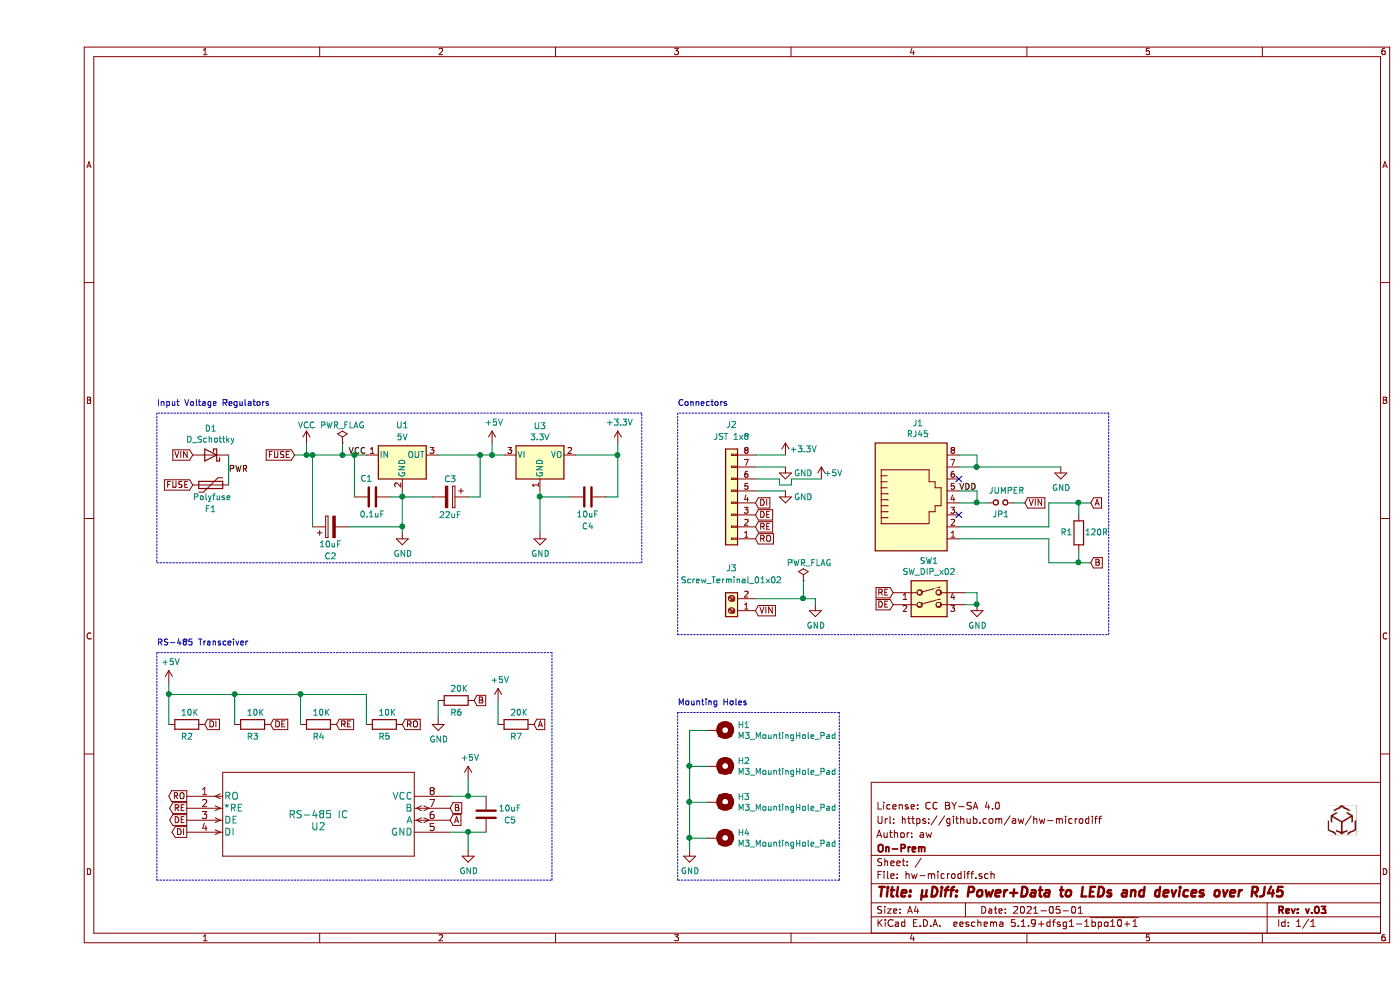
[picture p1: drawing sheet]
EESchema Schematic File Version 4
EELAYER 30 0
EELAYER END
$Descr A4 11693 8268
encoding utf-8
Sheet 1 1
Title "μDiff: Power+Data to LEDs and devices over RJ45"
Date "2021-05-01"
Rev "v.03"
Comp "On-Prem"
Comment1 "Author: aw"
Comment2 "Url: https://github.com/aw/hw-microdiff"
Comment3 "License: CC BY-SA 4.0"
Comment4 ""
$EndDescr
$Comp
L Device:C C4
U 1 1
P 4600 4150
F 0 "C4" V 4350 4150 50  0000 C CNN
F 1 "10uF" V 4450 4150 50  0000 C CNN
F 2 "Capacitor_SMD:C_0805_2012Metric_Pad1.18x1.45mm_HandSolder" H 4638 4000 50  0001 C CNN
F 3 "~" H 4600 4150 50  0001 C CNN
F 4 "" V 4600 4150 50  0001 C CNN "LCSC"
F 5 "" H 4600 4150 50  0001 C CNN "LCSC Part #"
F 6 "C15850" H 4600 4150 50  0001 C CNN "LCSC Part"
	1    4600 4150
	0    -1   -1   0   
$EndComp
$Comp
L power:+5V #PWR?
U 1 1
P 3800 3700
F 0 "#PWR?" H 3800 3550 50  0001 C CNN
F 1 "+5V" H 3815 3873 50  0000 C CNN
F 2 "" H 3800 3700 50  0001 C CNN
F 3 "" H 3800 3700 50  0001 C CNN
	1    3800 3700
	1    0    0    -1  
$EndComp
Wire Wire Line
	3050 4100 3050 4150
$Comp
L power:GND #PWR?
U 1 1
P 4200 4450
F 0 "#PWR?" H 4200 4200 50  0001 C CNN
F 1 "GND" H 4205 4277 50  0000 C CNN
F 2 "" H 4200 4450 50  0001 C CNN
F 3 "" H 4200 4450 50  0001 C CNN
	1    4200 4450
	1    0    0    -1  
$EndComp
Wire Wire Line
	4200 4100 4200 4150
$Comp
L power:+3.3V #PWR?
U 1 1
P 4850 3700
F 0 "#PWR?" H 4850 3550 50  0001 C CNN
F 1 "+3.3V" H 4865 3873 50  0000 C CNN
F 2 "" H 4850 3700 50  0001 C CNN
F 3 "" H 4850 3700 50  0001 C CNN
	1    4850 3700
	1    0    0    -1  
$EndComp
Connection ~ 3050 4150
Wire Wire Line
	3050 4450 3050 4400
$Comp
L power:GND #PWR?
U 1 1
P 3050 4450
F 0 "#PWR?" H 3050 4200 50  0001 C CNN
F 1 "GND" H 3055 4277 50  0000 C CNN
F 2 "" H 3050 4450 50  0001 C CNN
F 3 "" H 3050 4450 50  0001 C CNN
	1    3050 4450
	1    0    0    -1  
$EndComp
Wire Wire Line
	4450 4150 4200 4150
Connection ~ 4200 4150
Wire Wire Line
	4200 4450 4200 4150
Wire Wire Line
	4500 3800 4850 3800
Wire Wire Line
	4750 4150 4850 4150
Wire Wire Line
	4850 4150 4850 3800
Wire Wire Line
	3800 3800 3800 3700
Connection ~ 3800 3800
Wire Wire Line
	3800 3800 3900 3800
Wire Wire Line
	4850 3800 4850 3700
Connection ~ 4850 3800
Wire Notes Line
	1000 3450 1000 4700
Wire Notes Line
	5050 4700 5050 3450
Text Notes 1000 3400 0    50   ~ 0
Input Voltage Regulators
Wire Notes Line
	5050 3450 1000 3450
$Comp
L 2021-04-08_14-20-24:max3088cpa+ U2
U 1 1
P 1250 6650
F 0 "U2" H 2350 6400 60  0000 C CNN
F 1 "RS-485 IC" H 2350 6500 60  0000 C CNN
F 2 "Package_DIP:DIP-8_W7.62mm_Socket" H 2350 6890 60  0001 C CNN
F 3 "" H 1250 6650 60  0000 C CNN
F 4 "" H 1250 6650 50  0001 C CNN "Part"
F 5 "" H 1250 6650 50  0001 C CNN "LCSC"
F 6 "Yes" H 1250 6650 50  0001 C CNN "Extended"
F 7 "" H 1250 6650 50  0001 C CNN "LCSC Part #"
F 8 "C72124" H 1250 6650 50  0001 C CNN "LCSC Part"
	1    1250 6650
	1    0    0    -1  
$EndComp
$Comp
L Device:C C5
U 1 1
P 3750 6800
F 0 "C5" H 3950 6750 50  0000 C CNN
F 1 "10uF" H 3950 6850 50  0000 C CNN
F 2 "Capacitor_SMD:C_0805_2012Metric_Pad1.18x1.45mm_HandSolder" H 3788 6650 50  0001 C CNN
F 3 "~" H 3750 6800 50  0001 C CNN
F 4 "" H 3750 6800 50  0001 C CNN "LCSC"
F 5 "" H 3750 6800 50  0001 C CNN "LCSC Part #"
F 6 "C15850" H 3750 6800 50  0001 C CNN "LCSC Part"
	1    3750 6800
	1    0    0    -1  
$EndComp
$Comp
L Device:R R2
U 1 1
P 1250 6050
F 0 "R2" V 1350 6000 50  0000 L CNN
F 1 "10K" V 1150 6000 50  0000 L CNN
F 2 "Resistor_SMD:R_0805_2012Metric_Pad1.20x1.40mm_HandSolder" V 1180 6050 50  0001 C CNN
F 3 "~" H 1250 6050 50  0001 C CNN
F 4 "" V 1250 6050 50  0001 C CNN "LCSC"
F 5 "" H 1250 6050 50  0001 C CNN "LCSC Part #"
F 6 "C17414" H 1250 6050 50  0001 C CNN "LCSC Part"
	1    1250 6050
	0    1    1    0   
$EndComp
$Comp
L Device:R R5
U 1 1
P 2900 6050
F 0 "R5" V 3000 6000 50  0000 L CNN
F 1 "10K" V 2800 6000 50  0000 L CNN
F 2 "Resistor_SMD:R_0805_2012Metric_Pad1.20x1.40mm_HandSolder" V 2830 6050 50  0001 C CNN
F 3 "~" H 2900 6050 50  0001 C CNN
F 4 "" V 2900 6050 50  0001 C CNN "LCSC"
F 5 "" H 2900 6050 50  0001 C CNN "LCSC Part #"
F 6 "C17414" H 2900 6050 50  0001 C CNN "LCSC Part"
	1    2900 6050
	0    1    1    0   
$EndComp
$Comp
L Device:R R4
U 1 1
P 2350 6050
F 0 "R4" V 2450 6000 50  0000 L CNN
F 1 "10K" V 2250 6000 50  0000 L CNN
F 2 "Resistor_SMD:R_0805_2012Metric_Pad1.20x1.40mm_HandSolder" V 2280 6050 50  0001 C CNN
F 3 "~" H 2350 6050 50  0001 C CNN
F 4 "" V 2350 6050 50  0001 C CNN "LCSC"
F 5 "" H 2350 6050 50  0001 C CNN "LCSC Part #"
F 6 "C17414" H 2350 6050 50  0001 C CNN "LCSC Part"
	1    2350 6050
	0    1    1    0   
$EndComp
$Comp
L Device:R R3
U 1 1
P 1800 6050
F 0 "R3" V 1900 6000 50  0000 L CNN
F 1 "10K" V 1700 6000 50  0000 L CNN
F 2 "Resistor_SMD:R_0805_2012Metric_Pad1.20x1.40mm_HandSolder" V 1730 6050 50  0001 C CNN
F 3 "~" H 1800 6050 50  0001 C CNN
F 4 "" V 1800 6050 50  0001 C CNN "LCSC"
F 5 "" H 1800 6050 50  0001 C CNN "LCSC Part #"
F 6 "C17414" H 1800 6050 50  0001 C CNN "LCSC Part"
	1    1800 6050
	0    1    1    0   
$EndComp
$Comp
L power:+5V #PWR?
U 1 1
P 1100 5700
F 0 "#PWR?" H 1100 5550 50  0001 C CNN
F 1 "+5V" H 1115 5873 50  0000 C CNN
F 2 "" H 1100 5700 50  0001 C CNN
F 3 "" H 1100 5700 50  0001 C CNN
	1    1100 5700
	1    0    0    -1  
$EndComp
Wire Wire Line
	1650 5800 1650 6050
Text GLabel 1400 6050 2    50   Input ~ 0
DI
Text GLabel 1950 6050 2    50   Input ~ 0
DE
Text GLabel 2500 6050 2    50   Input ~ 0
RE
Text GLabel 3050 6050 2    50   Input ~ 0
RO
Wire Wire Line
	1650 5800 2200 5800
Wire Wire Line
	2200 5800 2200 6050
Wire Wire Line
	2200 5800 2750 5800
Wire Wire Line
	2750 5800 2750 6050
Connection ~ 2200 5800
Wire Wire Line
	1100 5700 1100 5800
Wire Wire Line
	1650 5800 1100 5800
Connection ~ 1650 5800
Connection ~ 1100 5800
Wire Wire Line
	1100 5800 1100 6050
Text GLabel 1250 6950 0    50   Output ~ 0
DI
Text GLabel 1250 6650 0    50   Output ~ 0
RO
Text GLabel 1250 6850 0    50   Output ~ 0
DE
Text GLabel 1250 6750 0    50   Output ~ 0
RE
$Comp
L power:+5V #PWR?
U 1 1
P 3600 6500
F 0 "#PWR?" H 3600 6350 50  0001 C CNN
F 1 "+5V" H 3615 6673 50  0000 C CNN
F 2 "" H 3600 6500 50  0001 C CNN
F 3 "" H 3600 6500 50  0001 C CNN
	1    3600 6500
	1    0    0    -1  
$EndComp
Wire Wire Line
	3450 6650 3600 6650
Wire Wire Line
	3450 6950 3600 6950
$Comp
L power:GND #PWR?
U 1 1
P 3600 7100
F 0 "#PWR?" H 3600 6850 50  0001 C CNN
F 1 "GND" H 3605 6927 50  0000 C CNN
F 2 "" H 3600 7100 50  0001 C CNN
F 3 "" H 3600 7100 50  0001 C CNN
	1    3600 7100
	1    0    0    -1  
$EndComp
Wire Notes Line
	1000 5450 1000 7350
Wire Notes Line
	1000 7350 4300 7350
Wire Notes Line
	4300 7350 4300 5450
Wire Notes Line
	4300 5450 1000 5450
Text Notes 1000 5400 0    50   ~ 0
RS-485 Transceiver
$Comp
L Connector_Generic:Conn_01x08 J2
U 1 1
P 5800 4200
F 0 "J2" H 5800 3550 50  0000 C CNN
F 1 "JST 1x8" H 5800 3650 50  0000 C CNN
F 2 "Connector_JST:JST_XH_B8B-XH-A_1x08_P2.50mm_Vertical" H 5800 4200 50  0001 C CNN
F 3 "~" H 5800 4200 50  0001 C CNN
F 4 "Yes" H 5800 4200 50  0001 C CNN "Extended"
F 5 "" H 5800 4200 50  0001 C CNN "LCSC"
F 6 "" H 5800 4200 50  0001 C CNN "LCSC Part #"
F 7 "C5663" H 5800 4200 50  0001 C CNN "LCSC Part"
	1    5800 4200
	-1   0    0    1   
$EndComp
$Comp
L Device:R R6
U 1 1
P 3500 5850
F 0 "R6" V 3600 5800 50  0000 L CNN
F 1 "20K" V 3400 5800 50  0000 L CNN
F 2 "Resistor_SMD:R_0805_2012Metric_Pad1.20x1.40mm_HandSolder" V 3430 5850 50  0001 C CNN
F 3 "~" H 3500 5850 50  0001 C CNN
F 4 "" V 3500 5850 50  0001 C CNN "LCSC"
F 5 "" H 3500 5850 50  0001 C CNN "LCSC Part #"
F 6 "C4328" H 3500 5850 50  0001 C CNN "LCSC Part"
	1    3500 5850
	0    1    1    0   
$EndComp
$Comp
L Device:R R7
U 1 1
P 4000 6050
F 0 "R7" V 4100 6000 50  0000 L CNN
F 1 "20K" V 3900 6000 50  0000 L CNN
F 2 "Resistor_SMD:R_0805_2012Metric_Pad1.20x1.40mm_HandSolder" V 3930 6050 50  0001 C CNN
F 3 "~" H 4000 6050 50  0001 C CNN
F 4 "" V 4000 6050 50  0001 C CNN "LCSC"
F 5 "" H 4000 6050 50  0001 C CNN "LCSC Part #"
F 6 "C4328" H 4000 6050 50  0001 C CNN "LCSC Part"
	1    4000 6050
	0    1    1    0   
$EndComp
$Comp
L Connector:Screw_Terminal_01x02 J3
U 1 1
P 5800 5100
F 0 "J3" H 5800 4750 50  0000 C CNN
F 1 "Screw_Terminal_01x02" H 5800 4850 50  0000 C CNN
F 2 "TerminalBlock_Phoenix:TerminalBlock_Phoenix_PT-1,5-2-5.0-H_1x02_P5.00mm_Horizontal" H 5800 5100 50  0001 C CNN
F 3 "~" H 5800 5100 50  0001 C CNN
F 4 "Yes" H 5800 5100 50  0001 C CNN "Extended"
F 5 "" H 5800 5100 50  0001 C CNN "LCSC"
F 6 "" H 5800 5100 50  0001 C CNN "LCSC Part #"
F 7 "C557685 " H 5800 5100 50  0001 C CNN "LCSC Part"
	1    5800 5100
	-1   0    0    1   
$EndComp
$Comp
L power:PWR_FLAG #FLG?
U 1 1
P 6400 4850
F 0 "#FLG?" H 6400 4925 50  0001 C CNN
F 1 "PWR_FLAG" H 6450 5000 50  0000 C CNN
F 2 "" H 6400 4850 50  0001 C CNN
F 3 "~" H 6400 4850 50  0001 C CNN
	1    6400 4850
	1    0    0    -1  
$EndComp
Text GLabel 6000 4500 2    50   Input ~ 0
RO
Text GLabel 6000 4400 2    50   Input ~ 0
RE
Text GLabel 6000 4200 2    50   Input ~ 0
DI
$Comp
L power:+3.3V #PWR?
U 1 1
P 6250 3800
F 0 "#PWR?" H 6250 3650 50  0001 C CNN
F 1 "+3.3V" H 6400 3850 50  0000 C CNN
F 2 "" H 6250 3800 50  0001 C CNN
F 3 "" H 6250 3800 50  0001 C CNN
	1    6250 3800
	1    0    0    -1  
$EndComp
$Comp
L power:GND #PWR?
U 1 1
P 6500 5050
F 0 "#PWR?" H 6500 4800 50  0001 C CNN
F 1 "GND" H 6505 4877 50  0000 C CNN
F 2 "" H 6500 5050 50  0001 C CNN
F 3 "" H 6500 5050 50  0001 C CNN
	1    6500 5050
	1    0    0    -1  
$EndComp
Wire Wire Line
	6500 5000 6500 5050
Wire Wire Line
	6400 4850 6400 5000
Connection ~ 6400 5000
Wire Wire Line
	6400 5000 6500 5000
$Comp
L power:GND #PWR?
U 1 1
P 3350 6000
F 0 "#PWR?" H 3350 5750 50  0001 C CNN
F 1 "GND" H 3355 5827 50  0000 C CNN
F 2 "" H 3350 6000 50  0001 C CNN
F 3 "" H 3350 6000 50  0001 C CNN
	1    3350 6000
	1    0    0    -1  
$EndComp
Wire Wire Line
	6000 5000 6400 5000
$Comp
L Device:R R1
U 1 1
P 8700 4450
F 0 "R1" H 8750 4450 50  0000 L CNN
F 1 "120R" H 8450 4450 50  0000 L CNN
F 2 "Resistor_THT:R_Axial_DIN0207_L6.3mm_D2.5mm_P10.16mm_Horizontal" V 8630 4450 50  0001 C CNN
F 3 "~" H 8700 4450 50  0001 C CNN
	1    8700 4450
	-1   0    0    1   
$EndComp
$Comp
L power:GND #PWR?
U 1 1
P 8550 3900
F 0 "#PWR?" H 8550 3650 50  0001 C CNN
F 1 "GND" H 8555 3727 50  0000 C CNN
F 2 "" H 8550 3900 50  0001 C CNN
F 3 "" H 8550 3900 50  0001 C CNN
	1    8550 3900
	1    0    0    -1  
$EndComp
NoConn ~ 7700 4300
NoConn ~ 7700 4000
$Comp
L power:+5V #PWR?
U 1 1
P 3850 5850
F 0 "#PWR?" H 3850 5700 50  0001 C CNN
F 1 "+5V" H 3865 6023 50  0000 C CNN
F 2 "" H 3850 5850 50  0001 C CNN
F 3 "" H 3850 5850 50  0001 C CNN
	1    3850 5850
	1    0    0    -1  
$EndComp
Wire Notes Line
	5350 3450 5350 5300
Wire Notes Line
	5350 5300 8950 5300
Wire Notes Line
	8950 5300 8950 3450
Wire Notes Line
	8950 3450 5350 3450
Text Notes 5350 3400 0    50   ~ 0
Connectors
$Comp
L Mechanical:MountingHole_Pad H1
U 1 1
P 5700 6100
F 0 "H1" V 5654 6250 50  0000 L CNN
F 1 "M3_MountingHole_Pad" V 5745 6250 50  0000 L CNN
F 2 "MountingHole:MountingHole_3.2mm_M3_Pad_Via" H 5700 6100 50  0001 C CNN
F 3 "~" H 5700 6100 50  0001 C CNN
	1    5700 6100
	0    1    1    0   
$EndComp
$Comp
L Mechanical:MountingHole_Pad H2
U 1 1
P 5700 6400
F 0 "H2" V 5654 6550 50  0000 L CNN
F 1 "M3_MountingHole_Pad" V 5745 6550 50  0000 L CNN
F 2 "MountingHole:MountingHole_3.2mm_M3_Pad_Via" H 5700 6400 50  0001 C CNN
F 3 "~" H 5700 6400 50  0001 C CNN
	1    5700 6400
	0    1    1    0   
$EndComp
$Comp
L Mechanical:MountingHole_Pad H3
U 1 1
P 5700 6700
F 0 "H3" V 5654 6850 50  0000 L CNN
F 1 "M3_MountingHole_Pad" V 5745 6850 50  0000 L CNN
F 2 "MountingHole:MountingHole_3.2mm_M3_Pad_Via" H 5700 6700 50  0001 C CNN
F 3 "~" H 5700 6700 50  0001 C CNN
	1    5700 6700
	0    1    1    0   
$EndComp
$Comp
L Mechanical:MountingHole_Pad H4
U 1 1
P 5700 7000
F 0 "H4" V 5654 7150 50  0000 L CNN
F 1 "M3_MountingHole_Pad" V 5745 7150 50  0000 L CNN
F 2 "MountingHole:MountingHole_3.2mm_M3_Pad_Via" H 5700 7000 50  0001 C CNN
F 3 "~" H 5700 7000 50  0001 C CNN
	1    5700 7000
	0    1    1    0   
$EndComp
$Comp
L power:GND #PWR?
U 1 1
P 5450 7100
F 0 "#PWR?" H 5450 6850 50  0001 C CNN
F 1 "GND" H 5455 6927 50  0000 C CNN
F 2 "" H 5450 7100 50  0001 C CNN
F 3 "" H 5450 7100 50  0001 C CNN
	1    5450 7100
	1    0    0    -1  
$EndComp
Wire Wire Line
	5450 7100 5450 7000
Wire Wire Line
	5450 7000 5600 7000
Wire Wire Line
	5450 7000 5450 6700
Wire Wire Line
	5450 6700 5600 6700
Connection ~ 5450 7000
Wire Wire Line
	5450 6700 5450 6400
Wire Wire Line
	5450 6400 5600 6400
Connection ~ 5450 6700
Wire Wire Line
	5450 6400 5450 6100
Wire Wire Line
	5450 6100 5600 6100
Connection ~ 5450 6400
Wire Notes Line
	5350 7350 5350 5950
Wire Notes Line
	5350 5950 6700 5950
Wire Notes Line
	6700 5950 6700 7350
Wire Notes Line
	6700 7350 5350 7350
Text Notes 5350 5900 0    50   ~ 0
Mounting Holes
$Comp
L Connector:RJ45 J1
U 1 1
P 7300 4200
F 0 "J1" H 7357 4867 50  0000 C CNN
F 1 "RJ45" H 7357 4776 50  0000 C CNN
F 2 "Connector_RJ:RJ45_Amphenol_54602-x08_Horizontal" V 7300 4225 50  0001 C CNN
F 3 "~" V 7300 4225 50  0001 C CNN
F 4 "" H 7300 4200 50  0001 C CNN "LCSC"
F 5 "Yes" H 7300 4200 50  0001 C CNN "Extended"
F 6 "" H 7300 4200 50  0001 C CNN "LCSC Part #"
F 7 "C86586" H 7300 4200 50  0001 C CNN "LCSC Part"
	1    7300 4200
	1    0    0    -1  
$EndComp
Wire Wire Line
	8700 4300 8700 4200
Wire Wire Line
	8700 4200 8800 4200
Wire Wire Line
	8700 4700 8700 4600
Wire Wire Line
	8800 4700 8700 4700
Wire Wire Line
	3600 7100 3600 6950
Connection ~ 3600 6950
Wire Wire Line
	3600 6950 3750 6950
Wire Wire Line
	3600 6500 3600 6650
Connection ~ 3600 6650
Wire Wire Line
	3600 6650 3750 6650
Wire Wire Line
	3850 5850 3850 6050
Wire Wire Line
	3350 5850 3350 6000
Text Label 2750 3800 2    50   ~ 0
VCC
$Comp
L power:PWR_FLAG #FLG?
U 1 1
P 2550 3700
F 0 "#FLG?" H 2550 3775 50  0001 C CNN
F 1 "PWR_FLAG" H 2550 3850 50  0000 C CNN
F 2 "" H 2550 3700 50  0001 C CNN
F 3 "~" H 2550 3700 50  0001 C CNN
	1    2550 3700
	1    0    0    -1  
$EndComp
Wire Wire Line
	2550 3700 2550 3800
Connection ~ 2550 3800
Wire Wire Line
	2550 3800 2650 3800
$Comp
L Device:Polyfuse F1
U 1 1
P 1450 4050
F 0 "F1" V 1650 4000 50  0000 L CNN
F 1 "Polyfuse" V 1550 3900 50  0000 L CNN
F 2 "Fuse:Fuse_Bourns_MF-RHT050" H 1500 3850 50  0001 L CNN
F 3 "~" H 1450 4050 50  0001 C CNN
	1    1450 4050
	0    1    1    0   
$EndComp
Wire Wire Line
	2150 3800 2250 3800
Text GLabel 6000 5100 2    50   Input ~ 0
VIN
$Comp
L power:VCC #PWR?
U 1 1
P 2250 3700
F 0 "#PWR?" H 2250 3550 50  0001 C CNN
F 1 "VCC" H 2250 3850 50  0000 C CNN
F 2 "" H 2250 3700 50  0001 C CNN
F 3 "" H 2250 3700 50  0001 C CNN
	1    2250 3700
	1    0    0    -1  
$EndComp
Wire Wire Line
	2250 3700 2250 3800
Connection ~ 2250 3800
$Comp
L power:GND #PWR?
U 1 1
P 7850 5050
F 0 "#PWR?" H 7850 4800 50  0001 C CNN
F 1 "GND" H 7855 4877 50  0000 C CNN
F 2 "" H 7850 5050 50  0001 C CNN
F 3 "" H 7850 5050 50  0001 C CNN
	1    7850 5050
	1    0    0    -1  
$EndComp
$Comp
L Switch:SW_DIP_x02 SW1
U 1 1
P 7450 5050
F 0 "SW1" H 7450 5417 50  0000 C CNN
F 1 "SW_DIP_x02" H 7450 5326 50  0000 C CNN
F 2 "Button_Switch_THT:SW_DIP_SPSTx02_Slide_9.78x7.26mm_W7.62mm_P2.54mm" H 7450 5050 50  0001 C CNN
F 3 "~" H 7450 5050 50  0001 C CNN
F 4 "Yes" H 7450 5050 50  0001 C CNN "Extended"
F 5 "" H 7450 5050 50  0001 C CNN "LCSC"
F 6 "" H 7450 5050 50  0001 C CNN "LCSC Part #"
F 7 "C99421" H 7450 5050 50  0001 C CNN "LCSC Part"
	1    7450 5050
	1    0    0    -1  
$EndComp
Wire Wire Line
	7750 5050 7850 5050
Wire Wire Line
	7750 4950 7850 4950
Wire Wire Line
	7850 4950 7850 5050
Connection ~ 7850 5050
Wire Wire Line
	7700 3900 7850 3900
Wire Wire Line
	7700 3800 7850 3800
Wire Wire Line
	7850 3800 7850 3900
Connection ~ 7850 3900
Connection ~ 8700 4200
Connection ~ 8700 4700
Wire Wire Line
	8450 4400 8450 4200
Wire Wire Line
	8450 4200 8700 4200
Wire Wire Line
	7700 4400 8450 4400
Wire Wire Line
	8450 4700 8450 4500
Wire Wire Line
	8450 4700 8700 4700
Wire Wire Line
	7700 4500 8450 4500
Wire Wire Line
	7850 3900 8550 3900
Wire Wire Line
	7850 4100 7850 4200
Wire Wire Line
	7700 4100 7850 4100
Wire Wire Line
	7700 4200 7850 4200
Wire Wire Line
	2250 3800 2300 3800
$Comp
L Device:CP C2
U 1 1
P 2450 4400
F 0 "C2" V 2200 4400 50  0000 C CNN
F 1 "10uF" V 2300 4400 50  0000 C CNN
F 2 "Capacitor_SMD:CP_Elec_5x5.3" H 2488 4250 50  0001 C CNN
F 3 "~" H 2450 4400 50  0001 C CNN
F 4 "" V 2450 4400 50  0001 C CNN "LCSC"
F 5 "Yes" H 2450 4400 50  0001 C CNN "Extended"
F 6 "" H 2450 4400 50  0001 C CNN "LCSC Part #"
F 7 "C249452" H 2450 4400 50  0001 C CNN "LCSC Part"
	1    2450 4400
	0    -1   -1   0   
$EndComp
Connection ~ 2300 3800
Wire Wire Line
	2300 3800 2550 3800
$Comp
L Device:C C1
U 1 1
P 2800 4150
F 0 "C1" V 2950 4200 50  0000 C CNN
F 1 "0.1uF" V 2650 4150 50  0000 C CNN
F 2 "Capacitor_SMD:C_0805_2012Metric_Pad1.18x1.45mm_HandSolder" H 2838 4000 50  0001 C CNN
F 3 "~" H 2800 4150 50  0001 C CNN
F 4 "" V 2800 4150 50  0001 C CNN "LCSC"
F 5 "" H 2800 4150 50  0001 C CNN "LCSC Part #"
F 6 "C49678 " H 2800 4150 50  0001 C CNN "LCSC Part"
	1    2800 4150
	0    -1   -1   0   
$EndComp
Wire Wire Line
	2650 4150 2650 3800
Connection ~ 2650 3800
Wire Wire Line
	2650 3800 2750 3800
Wire Wire Line
	2950 4150 3050 4150
Wire Wire Line
	2300 3800 2300 4400
Wire Wire Line
	2600 4400 3050 4400
Connection ~ 3050 4400
Wire Wire Line
	6000 3800 6250 3800
Text GLabel 7150 5050 0    50   Input ~ 0
DE
Text GLabel 7150 4950 0    50   Input ~ 0
RE
$Comp
L power:+5V #PWR?
U 1 1
P 6550 4000
F 0 "#PWR?" H 6550 3850 50  0001 C CNN
F 1 "+5V" H 6650 4050 50  0000 C CNN
F 2 "" H 6550 4000 50  0001 C CNN
F 3 "" H 6550 4000 50  0001 C CNN
	1    6550 4000
	1    0    0    -1  
$EndComp
Text GLabel 1300 3800 0    50   Input ~ 0
VIN
$Comp
L Device:D_Schottky D1
U 1 1
P 1450 3800
F 0 "D1" H 1450 3583 50  0000 C CNN
F 1 "D_Schottky" H 1450 3674 50  0000 C CNN
F 2 "Diode_SMD:D_SMA_Handsoldering" H 1450 3800 50  0001 C CNN
F 3 "~" H 1450 3800 50  0001 C CNN
F 4 "" H 1450 3800 50  0001 C CNN "LCSC Part #"
F 5 "C22452" H 1450 3800 50  0001 C CNN "LCSC Part"
	1    1450 3800
	-1   0    0    1   
$EndComp
Wire Notes Line
	1000 4700 5050 4700
Text GLabel 1300 4050 0    50   Input ~ 0
FUSE
Wire Wire Line
	1600 3800 1600 4050
Text Label 1600 3950 0    50   ~ 0
PWR
Text GLabel 2150 3800 0    50   Input ~ 0
FUSE
$Comp
L Regulator_Switching:R-78E5.0-1.0 U1
U 1 1
P 3050 3800
F 0 "U1" H 3050 4050 50  0000 C CNN
F 1 "5V" H 3050 3951 50  0000 C CNN
F 2 "Converter_DCDC:Converter_DCDC_RECOM_R-78E-0.5_THT" H 3100 3550 50  0001 L CIN
F 3 "https://www.recom-power.com/pdf/Innoline/R-78Exx-1.0.pdf" H 3050 3800 50  0001 C CNN
	1    3050 3800
	1    0    0    -1  
$EndComp
Text GLabel 8250 4200 2    50   Input ~ 0
VIN
Text Label 7700 4100 0    50   ~ 0
VDD
Text GLabel 3450 6750 2    50   Input ~ 0
B
Text GLabel 3450 6850 2    50   Input ~ 0
A
Text GLabel 3650 5850 2    50   Input ~ 0
B
Text GLabel 4150 6050 2    50   Input ~ 0
A
Text GLabel 8800 4700 2    50   Input ~ 0
B
Text GLabel 8800 4200 2    50   Input ~ 0
A
$Comp
L power:GND #PWR?
U 1 1
P 6250 4100
F 0 "#PWR?" H 6250 3850 50  0001 C CNN
F 1 "GND" H 6400 4050 50  0000 C CNN
F 2 "" H 6250 4100 50  0001 C CNN
F 3 "" H 6250 4100 50  0001 C CNN
	1    6250 4100
	1    0    0    -1  
$EndComp
$Comp
L power:GND #PWR?
U 1 1
P 6250 3900
F 0 "#PWR?" H 6250 3650 50  0001 C CNN
F 1 "GND" H 6400 3850 50  0000 C CNN
F 2 "" H 6250 3900 50  0001 C CNN
F 3 "" H 6250 3900 50  0001 C CNN
	1    6250 3900
	1    0    0    -1  
$EndComp
Wire Wire Line
	6000 3900 6250 3900
Wire Wire Line
	6000 4000 6200 4000
Wire Wire Line
	6200 4000 6200 4050
Wire Wire Line
	6200 4050 6300 4050
Wire Wire Line
	6300 4050 6300 4000
Wire Wire Line
	6300 4000 6550 4000
Wire Wire Line
	6000 4100 6250 4100
$Comp
L Device:Jumper_NO_Small JP1
U 1 1
P 8050 4200
F 0 "JP1" H 8050 4300 50  0000 C CNN
F 1 "JUMPER" H 8000 4100 50  0000 C CNN
F 2 "Connector_PinHeader_2.54mm:PinHeader_1x03_P2.54mm_Vertical" H 8050 4200 50  0001 C CNN
F 3 "~" H 8050 4200 50  0001 C CNN
	1    8050 4200
	-1   0    0    1   
$EndComp
Text GLabel 6000 4300 2    50   Input ~ 0
DE
Connection ~ 7850 4200
Wire Wire Line
	7950 4200 7850 4200
Wire Wire Line
	8150 4200 8250 4200
$Comp
L Regulator_Linear:AMS1117-3.3 U3
U 1 1
P 4200 3800
F 0 "U3" H 4200 4042 50  0000 C CNN
F 1 "3.3V" H 4200 3951 50  0000 C CNN
F 2 "Package_TO_SOT_SMD:SOT-223" H 4200 4000 50  0001 C CNN
F 3 "" H 4300 3550 50  0001 C CNN
F 4 "" H 4200 3800 50  0001 C CNN "LCSC"
F 5 "" H 4200 3800 50  0001 C CNN "LCSC Part #"
F 6 "C6186" H 4200 3800 50  0001 C CNN "LCSC Part"
	1    4200 3800
	1    0    0    -1  
$EndComp
Wire Wire Line
	3600 4150 3700 4150
Wire Wire Line
	3700 3800 3800 3800
Connection ~ 3700 3800
Wire Wire Line
	3700 4150 3700 3800
Wire Wire Line
	3350 3800 3700 3800
Wire Wire Line
	3050 4400 3050 4150
Wire Wire Line
	3050 4150 3300 4150
$Comp
L Device:CP C3
U 1 1
P 3450 4150
F 0 "C3" V 3300 4150 50  0000 C CNN
F 1 "22uF" V 3600 4150 50  0000 C CNN
F 2 "Capacitor_SMD:CP_Elec_5x5.3" H 3488 4000 50  0001 C CNN
F 3 "~" H 3450 4150 50  0001 C CNN
F 4 "" V 3450 4150 50  0001 C CNN "LCSC"
F 5 "Yes" H 3450 4150 50  0001 C CNN "Extended"
F 6 "" H 3450 4150 50  0001 C CNN "LCSC Part #"
F 7 "C249477" H 3450 4150 50  0001 C CNN "LCSC Part"
	1    3450 4150
	0    1    1    0   
$EndComp
$EndSCHEMATC
